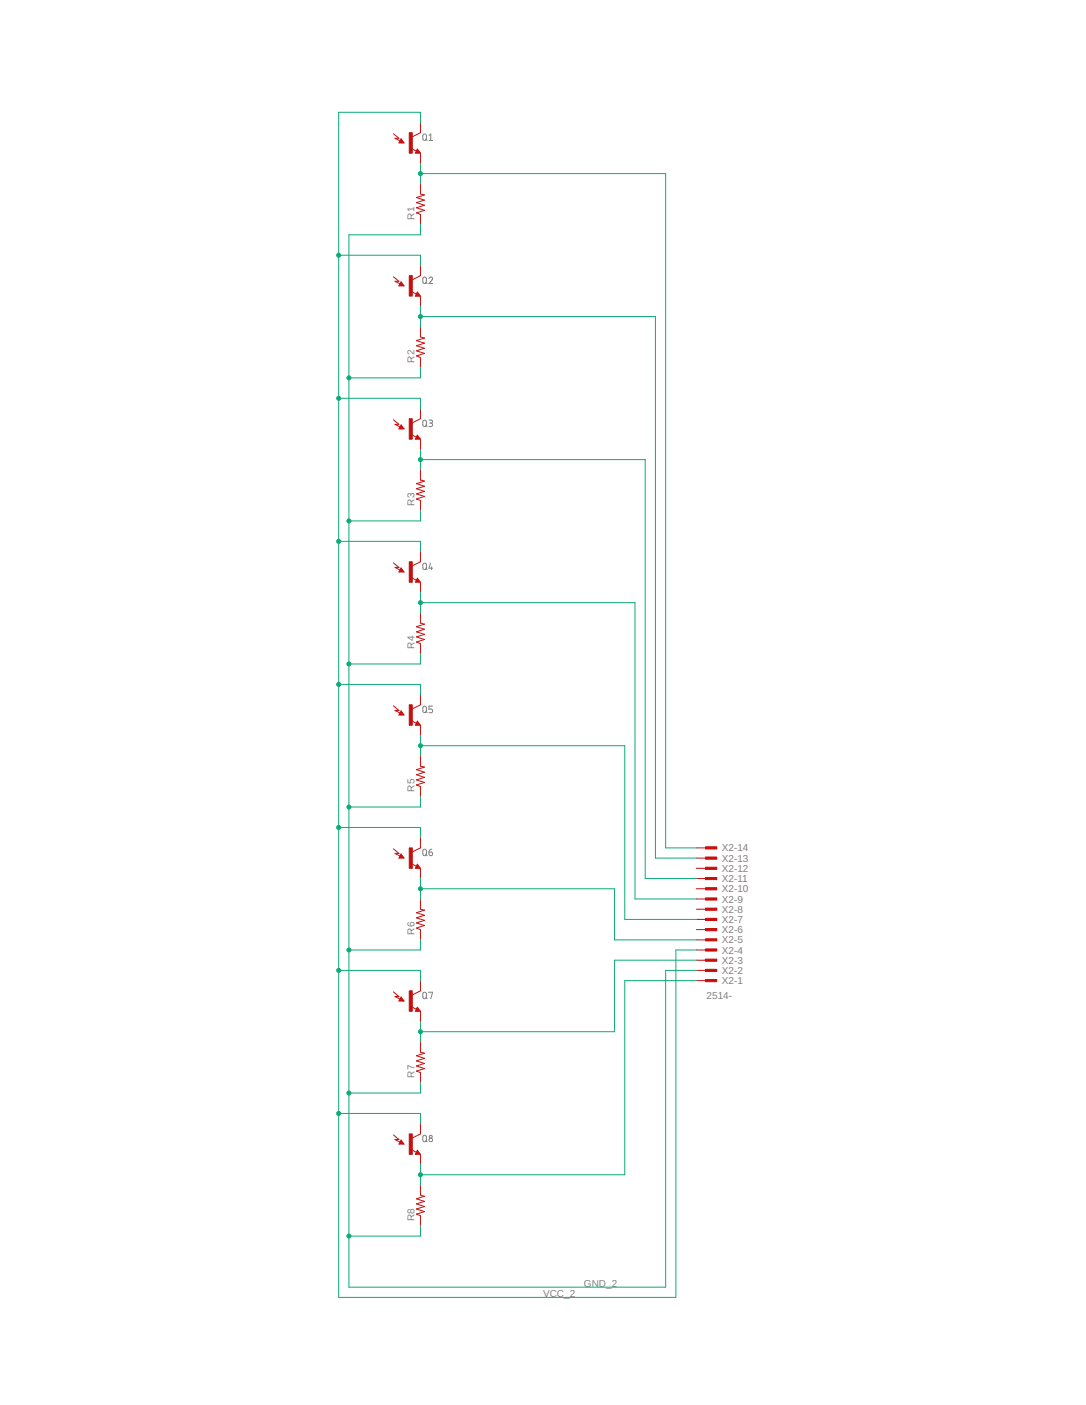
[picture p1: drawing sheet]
<svg xmlns="http://www.w3.org/2000/svg" width="216mm" height="279mm" viewBox="0 0 216 279" stroke-linecap="round" stroke-linejoin="round" font-family="sans-serif">
<g fill="none" stroke="#808080" stroke-width=".2">
<path d="M84.2 26.8l.2-.2 .3 .2 .1 .8a.36 .36 0 0 1-.4 .3 .36 .36 0 0 1-.3-.3zM84.6 27.7l.3 .2M85.3 26.9l.3-.3v1.3M85.3 27.9h.7M84.2 55.2l.4-.1 .2 .2v.7a.36 .36 0 0 1-.4 .4 .36 .36 0 0 1-.3-.4zM84.6 56.1l.3 .3M85.3 55.4a.36 .36 0 0 1 .5-.3 .36 .36 0 0 1 .1 .6l-.6 .7h.7M84.2 83.7l.4-.1 .2 .2v.7a.36 .36 0 0 1-.4 .3 .36 .36 0 0 1-.3-.3zM84.6 84.5l.3 .3M85.3 83.5l.5 .1 .2 .2-.2 .3h-.4M85.6 84.1a.36 .36 0 0 1 .4 .4 .36 .36 0 0 1-.4 .3h-.3M84.2 112.1l.2-.1 .3 .1 .1 .8a.36 .36 0 0 1-.4 .4 .36 .36 0 0 1-.3-.4z"/>
<path d="M84.6 113l.3 .3M85.6 112l-.3 1h.7M85.8 112.7v.6M84.2 140.5l.2-.1 .3 .1 .1 .9a.36 .36 0 0 1-.4 .3 .36 .36 0 0 1-.3-.3zM84.6 141.4l.3 .3M86 140.4h-.7v.6h.4a.36 .36 0 0 1 .3 .4 .36 .36 0 0 1-.3 .3h-.4M84.2 169l.2-.1 .3 .1 .1 .8a.36 .36 0 0 1-.4 .4 .36 .36 0 0 1-.3-.4zM84.6 169.9l.3 .3M85.3 169.4h.4a.36 .36 0 0 1 .3 .4 .36 .36 0 0 1-.4 .4 .36 .36 0 0 1-.3-.4zM85.9 168.9l-.5 .2-.1 .3M84.2 197.4l.4-.1 .2 .2v.7a.36 .36 0 0 1-.4 .4 .36 .36 0 0 1-.3-.4zM84.6 198.3l.3 .3"/>
<path d="M85.3 197.5v-.2h.7l-.4 1.3M84.2 225.9l.4-.1 .2 .2v.7a.36 .36 0 0 1-.4 .4 .36 .36 0 0 1-.3-.4zM84.6 226.8l.3 .3"/>
<circle cx="85.6" cy="226.7" r=".36"/>
<circle cx="85.6" cy="226.1" r=".29"/>
</g>
<g fill="#c90d0c" stroke="#c90d0c" stroke-width=".2">
<path d="M140.3 194.8h2.2v.4h-2.2z"/>
<path d="M140.3 192.8h2.2v.4h-2.2z"/>
<path d="M140.3 190.7h2.2v.5h-2.2z"/>
<path d="M140.3 188.7h2.2v.4h-2.2z"/>
<path d="M140.3 186.7h2.2v.4h-2.2z"/>
<path d="M140.3 184.7h2.2v.4h-2.2z"/>
<path d="M140.3 182.6h2.2v.4h-2.2z"/>
<path d="M140.3 180.6h2.2v.4h-2.2z"/>
<path d="M140.3 178.6h2.2v.4h-2.2z"/>
<path d="M140.3 176.5h2.2v.5h-2.2z"/>
<path d="M140.3 174.5h2.2v.4h-2.2z"/>
<path d="M140.3 172.5h2.2v.4h-2.2z"/>
<path d="M140.3 170.4h2.2v.5h-2.2z"/>
<path d="M140.3 168.4h2.2v.4h-2.2z"/>
<path d="M81.4 26.4h.6v4.1h-.6z"/>
<path d="M81.4 54.8h.6v4.1h-.6z"/>
<path d="M81.4 83.3h.6v4h-.6z"/>
<path d="M81.4 111.7h.6v4.1h-.6z"/>
<path d="M81.4 140.2h.6v4h-.6z"/>
<path d="M81.4 168.6h.6v4.1h-.6z"/>
<path d="M81.4 197h.6v4.1h-.6z"/>
<path d="M81.4 225.5h.6v4.1h-.6z"/>
</g>
<g fill="none" stroke="#c90d0c" stroke-width=".2">
<path d="M78.2 26.6l1.1 .9h-.8M78.5 27.5l1 .5M79.7 27.6l.6 .8h-1zM81.8 29.5l1 .6M83 29.6l.6 .9h-1zM83.6 24.4v2l-1.6 .8M83.6 30.5v2M83.6 36.6v2l.8 .2-1.6 .5 1.6 .5-1.6 .5 1.6 .5-1.6 .5 1.6 .5-1.6 .5 .8 .3v2.1M78.2 55l1.1 .9-.8 .1 1 .5M79.7 56l.6 .9h-1zM81.8 58l1 .5M83 58.1l.6 .8h-1z"/>
<path d="M83.6 52.8v2l-1.6 .8M83.6 58.9v2M83.6 65v2l.8 .2-1.6 .5 1.6 .5-1.6 .5 1.6 .6-1.6 .5 1.6 .5-1.6 .5 .8 .3v2M78.2 83.5l1.1 .9h-.8l1 .5M79.7 84.5l.6 .8h-1zM81.8 86.4l1 .5M83 86.5l.6 .8h-1zM83.6 81.2v2.1l-1.6 .8M83.6 87.3v2.1M83.6 93.4v2.1l.8 .2-1.6 .5 1.6 .5-1.6 .5 1.6 .5-1.6 .5 1.6 .5-1.6 .5 .8 .3v2.1M78.2 111.9l1.1 .9h-.8M78.5 112.9l1 .4"/>
<path d="M79.7 112.9l.6 .8h-1zM81.8 114.9l1 .5M83 115l.6 .8h-1zM83.6 109.7v2l-1.6 .8M83.6 115.8v2M83.6 121.9v2l.8 .2-1.6 .5 1.6 .5-1.6 .5 1.6 .6-1.6 .5 1.6 .5-1.6 .5 .8 .3v2M83.6 138.1v2.1l-1.6 .8M78.2 140.4l1.1 .9h-.8l1 .5M79.7 141.4l.6 .8h-1zM81.8 143.3l1 .5M83 143.4l.6 .8h-1zM83.6 144.2v2.1"/>
<path d="M83.6 150.3v2.1l.8 .1-1.6 .6 1.6 .5-1.6 .5 1.6 .5-1.6 .5 1.6 .5-1.6 .5 .8 .3v2.1M78.2 168.8l1.1 .9h-.8l1 .5M79.7 169.8l.6 .8h-1zM81.8 171.8l1 .5M83 171.9l.6 .8h-1zM83.6 166.6v2l-1.6 .8M83.6 172.7v2M83.6 178.8v2l.8 .2-1.6 .5 1.6 .5-1.6 .5 1.6 .5-1.6 .5 1.6 .5-1.6 .6 .8 .3v2M138.4 178.8h2.1M138.4 176.7h2.1M138.4 174.7h2.1M138.4 172.7h2.1"/>
<path d="M138.4 170.6h2.1M138.4 168.6h2.1M78.2 197.3l1.1 .9h-.8M78.5 198.2l1 .5M79.7 198.3l.6 .8h-1zM83.6 195v2l-1.6 .9M138.4 195h2.1M138.4 193h2.1M138.4 190.9h2.1M138.4 188.9h2.1M138.4 186.9h2.1M138.4 184.9h2.1"/>
<path d="M138.4 182.8h2.1M138.4 180.8h2.1M81.8 200.2l1 .5M83 200.3l.6 .8h-1zM83.6 201.1v2M83.6 207.2v2l.8 .2-1.6 .6 1.6 .5-1.6 .5 1.6 .5-1.6 .5 1.6 .5-1.6 .5 .8 .3v2M78.2 225.7l1.1 .9h-.8M78.5 226.6l1 .5M79.7 226.7l.6 .8h-1zM81.8 228.7l1 .5M83 228.7l.6 .9h-1zM83.6 223.5v2l-1.6 .8"/>
<path d="M83.6 229.6v2M83.6 235.6v2.1l.8 .2-1.6 .5 1.6 .5-1.6 .5 1.6 .5-1.6 .5 1.6 .5-1.6 .5 .8 .3v2.1"/>
</g>
<g fill="none" stroke="#c90d0c" stroke-width=".21">
<path d="M79.7 28l.1 .2h-.3l.2-.4 .4 .5h-.6M83 30l.1 .2h-.3l.2-.4 .4 .6h-.6M79.7 56.5l.1 .2h-.3l.2-.4 .4 .5h-.6M83 58.5l.1 .2h-.3l.2-.4 .4 .5h-.6M79.7 84.9l.1 .2h-.3l.2-.4 .4 .5h-.6M83 86.9l.1 .2h-.3l.2-.4 .4 .5h-.6M79.7 113.3l.1 .2h-.3l.2-.4 .4 .5h-.6M83 115.4l.1 .2h-.3l.2-.4 .4 .5h-.6M79.7 141.8l.1 .2h-.3l.2-.4 .4 .5h-.6M83 143.8l.1 .2h-.3l.2-.4 .4 .5h-.6M79.7 170.2l.1 .2h-.3l.2-.4 .4 .5h-.6M83 172.3l.1 .2h-.3l.2-.4 .4 .5h-.6"/>
<path d="M79.7 198.7l.1 .2h-.3l.2-.4 .4 .5h-.6M83 200.7l.1 .2h-.3l.2-.4 .4 .5h-.6M79.7 227.1l.1 .2h-.3l.2-.4 .4 .5h-.6M83 229.2l.1 .2h-.3l.2-.5 .4 .5h-.6"/>
</g>
<g fill="none" stroke="#0dab76" stroke-width=".2">
<path d="M83.6 34.5h48.7v134.1h6.1M83.6 24.4v-2.1h-16.3v235.7h67.1v-69.1h4M83.6 32.5v4.1M67.3 50.8h16.3v2M83.6 44.7v2h-14.2v209.3h62.9v-63h6.1M67.3 79.2h16.3v2M83.6 60.9v4.1M83.6 73.1v2h-14.2M83.6 62.9h46.7v107.7h8.1M83.6 89.4v4M83.6 91.4h44.7v83.3h10.1M67.3 107.7h16.3v2"/>
<path d="M83.6 101.6v2h-14.2M83.6 117.8v4.1M83.6 119.8h42.6v59h12.2M67.3 136.1h16.3v2M83.6 130v2h-14.2M83.6 146.3v4M83.6 158.5v2h-14.2M83.6 148.3h40.6v34.5h14.2M67.3 164.5h16.3v2.1M83.6 174.7v4.1M83.6 176.7h38.6v10.2h16.2M67.3 193h16.3v2"/>
<path d="M83.6 186.9v2h-14.2M138.4 195h-14.2v38.6h-40.6M138.4 190.9h-16.2v14.3h-38.6M83.6 203.1v4.1M83.6 215.3v2.1h-14.2M67.3 221.4h16.3v2.1M83.6 231.6v4M83.6 243.8v2h-14.2"/>
</g>
<g fill="#0dab76" stroke="#0dab76" stroke-width=".2">
<circle cx="83.6" cy="34.5" r=".4"/>
<circle cx="83.6" cy="62.9" r=".4"/>
<circle cx="83.6" cy="91.4" r=".4"/>
<circle cx="83.6" cy="119.8" r=".4"/>
<circle cx="83.6" cy="148.3" r=".4"/>
<circle cx="83.6" cy="176.7" r=".4"/>
<circle cx="83.6" cy="205.2" r=".4"/>
<circle cx="83.6" cy="233.6" r=".4"/>
<circle cx="67.3" cy="50.8" r=".4"/>
<circle cx="67.3" cy="79.2" r=".4"/>
<circle cx="67.3" cy="107.7" r=".4"/>
<circle cx="67.3" cy="136.1" r=".4"/>
<circle cx="67.3" cy="164.5" r=".4"/>
<circle cx="67.3" cy="193" r=".4"/>
<circle cx="67.3" cy="221.4" r=".4"/>
<circle cx="69.4" cy="75.1" r=".4"/>
<circle cx="69.4" cy="103.6" r=".4"/>
<circle cx="69.4" cy="132" r=".4"/>
<circle cx="69.4" cy="160.5" r=".4"/>
<circle cx="69.4" cy="188.9" r=".4"/>
<circle cx="69.4" cy="217.4" r=".4"/>
<circle cx="69.4" cy="245.8" r=".4"/>
</g>
<g font-size="2" fill="#808080">
<text x="82.4" y="43.7" transform="rotate(-90 82.4 43.7)">R1</text>
<text x="82.4" y="72.1" transform="rotate(-90 82.4 72.1)">R2</text>
<text x="82.4" y="100.5" transform="rotate(-90 82.4 100.5)">R3</text>
<text x="82.4" y="129" transform="rotate(-90 82.4 129)">R4</text>
<text x="82.4" y="157.4" transform="rotate(-90 82.4 157.4)">R5</text>
<text x="143.5" y="173.4">X2-12</text>
<text x="143.5" y="171.3">X2-13</text>
<text x="143.5" y="169.3">X2-14</text>
<text x="143.5" y="179.5">X2-9</text>
<text x="143.5" y="177.4">X2-10</text>
<text x="143.5" y="175.4">X2-11</text>
<text x="82.4" y="185.9" transform="rotate(-90 82.4 185.9)">R6</text>
<text x="143.5" y="185.6">X2-6</text>
<text x="143.5" y="183.5">X2-7</text>
<text x="143.5" y="181.5">X2-8</text>
<text x="143.5" y="191.7">X2-3</text>
<text x="143.5" y="189.6">X2-4</text>
<text x="143.5" y="187.6">X2-5</text>
<text x="143.5" y="195.7">X2-1</text>
<text x="143.5" y="193.7">X2-2</text>
<text x="140.5" y="198.6">2514-</text>
<text x="82.4" y="214.3" transform="rotate(-90 82.4 214.3)">R7</text>
<text x="82.4" y="242.8" transform="rotate(-90 82.4 242.8)">R8</text>
<text x="116.1" y="256">GND_2</text>
<text x="108" y="258">VCC_2</text>
</g>
</svg>
